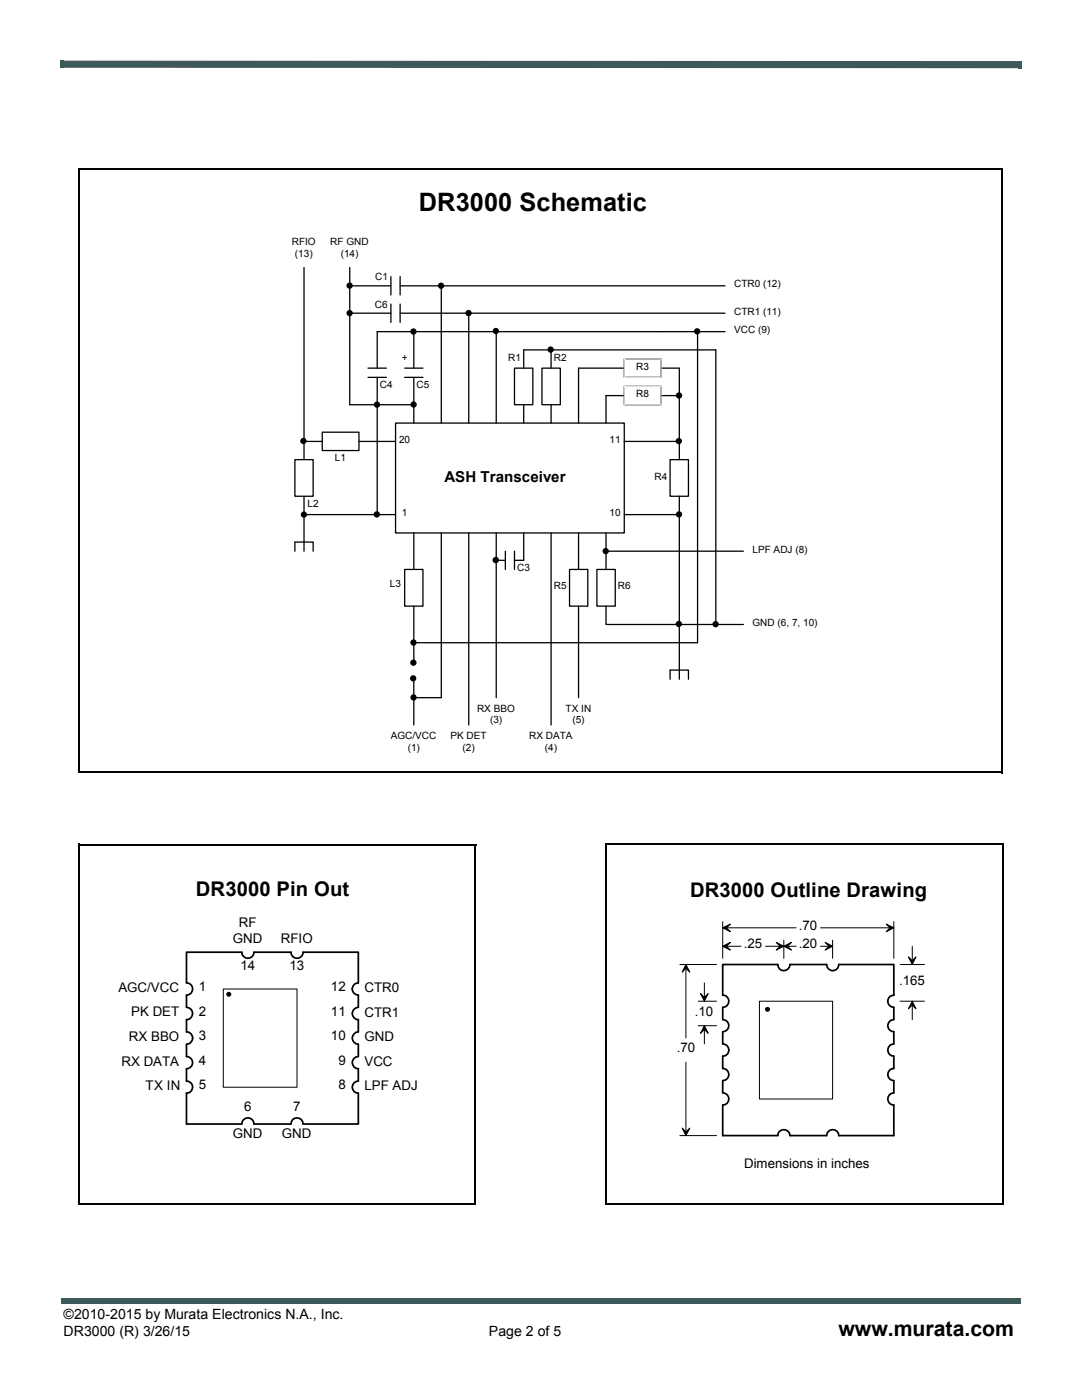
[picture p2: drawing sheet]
<svg xmlns="http://www.w3.org/2000/svg" width="216mm" height="279mm" viewBox="0 0 216 279" stroke-linecap="round" stroke-linejoin="round" font-family="sans-serif">
<g fill="#3d5959">
<path d="M12 12.1h.7v1.4h-.7z"/>
<path d="M203.2 12.2h.7v1.4h-.7z"/>
<path d="M12.7 12.1l190.5 .1v1.4l-190.5-.1z"/>
<path d="M12.2 259.2h.5v1.1h-.5z"/>
<path d="M12.7 259.2h191v1.1h-191z"/>
</g>
<g fill="#fff">
<path d="M121.3 168.4h78.8v71.4h-78.8z"/>
<path d="M121.3 168.4h78.7v71.4h-78.7z"/>
</g>
<path d="M121.3 168.4h78.7v71.4h-78.7z" fill="none" stroke="#fff" stroke-width=".2"/>
<g fill="none" stroke="#00f" stroke-width=".2">
<path d="M141.8 199.8h4.8M149.1 192.5h-4.9v4.9M156.4 190.1v4.8M166.1 190.1v4.8M173.5 192.5h4.9v4.9M175.9 199.8h4.9M141.8 204.7h4.8M141.8 209.5h4.8M141.8 214.4h4.8M141.8 219.3h4.8M175.9 204.7h4.9M175.9 209.5h4.9"/>
<path d="M175.9 214.4h4.9M175.9 219.3h4.9M144.2 221.8v4.8h4.9M178.4 221.8v4.8h-4.9"/>
</g>
<path d="M123.5 170.6h74.4v67h-74.4z" fill="#fff"/>
<path d="M178.4 198.6v-6.1h-11a1.21 1.21 0 0 1-1.2 1.2 1.21 1.21 0 0 1-1.2-1.2h-7.4a1.22 1.22 0 0 1-1.2 1.2 1.22 1.22 0 0 1-1.2-1.2h-11v6.1a1.22 1.22 0 0 1 1.2 1.2 1.22 1.22 0 0 1-1.2 1.2v2.5a1.22 1.22 0 0 1 1.2 1.2 1.22 1.22 0 0 1-1.2 1.2v2.4a1.22 1.22 0 0 1 1.2 1.3 1.22 1.22 0 0 1-1.2 1.2v2.4a1.22 1.22 0 0 1 1.2 1.3 1.22 1.22 0 0 1-1.2 1.2v2.4a1.22 1.22 0 0 1 1.2 1.2 1.22 1.22 0 0 1-1.2 1.2v6.1h11a1.22 1.22 0 0 1 1.2-1.2 1.22 1.22 0 0 1 1.2 1.2h7.4a1.21 1.21 0 0 1 1.2-1.2 1.21 1.21 0 0 1 1.2 1.2h11v-6.1a1.22 1.22 0 0 1-1.3-1.2 1.22 1.22 0 0 1 1.3-1.2v-2.4a1.22 1.22 0 0 1-1.3-1.2 1.22 1.22 0 0 1 1.3-1.3v-2.4a1.22 1.22 0 0 1-1.3-1.2 1.22 1.22 0 0 1 1.3-1.3v-2.4a1.22 1.22 0 0 1-1.3-1.2 1.22 1.22 0 0 1 1.3-1.2v-2.5a1.2 1.2 0 0 1-1.3-1.2 1.2 1.2 0 0 1 1.3-1.2" fill="none" stroke="#000" stroke-width=".34"/>
<g fill="none" stroke="#000" stroke-width=".2">
<path d="M135.7 192.5h7.3M136.9 192.5v14.6M139.3 199.8h3.7M140.5 196.2v3.6M144.2 183.9v7.4M144.2 188.8h3.6M144.2 185.2h14.7M151.5 199.8h14.6v19.5h-14.6zM152.8 188.8h6.1M156.4 187.6v3.7M163.7 185.2h14.7M163.7 188.8h2.4"/>
<path d="M166.1 187.6v3.7M178.4 183.9v7.4M179.6 192.5h4.9M179.6 199.8h4.9M182 188.8v3.7M182 199.8v3.7M136.9 212v14.6M139.3 204.7h3.7M140.5 204.7v3.6M135.7 226.6h7.3"/>
</g>
<path d="M136.9 192.5l.7 1.5-.7-.7-.8 .7zM139.8 198.3l.7 .8 .8-.8-.8 1.5zM144.2 188.8l1.5-.7-.7 .7 .7 .8zM144.2 185.2l1.5-.8-.7 .8 .7 .7zM154.9 188.1l1.5 .7-1.5 .8 .8-.8zM156.4 188.8l1.5-.7-.8 .7 .8 .8zM164.6 188.1l1.5 .7-1.5 .8 .8-.8zM176.8 184.4l1.6 .8-1.6 .7 .8-.7zM181.3 191l.7 .7 .8-.7-.8 1.5zM140.5 204.7l.8 1.5-.8-.8-.7 .8zM182 199.8l.8 1.5-.8-.7-.7 .7zM136.1 225.1l.8 .8 .7-.8-.7 1.5z" fill="#000" stroke="#000" stroke-width=".2"/>
<circle cx="153.2" cy="201.4" r=".39" fill="#000" stroke="#000" stroke-width=".2"/>
<path d="M15.5 168.3h79v71.7h-79z" fill="#fff"/>
<path d="M15.5 168.3h79v71.7h-79z" fill="none" stroke="#fff" stroke-width=".2"/>
<g fill="none" stroke="#00f" stroke-width=".2">
<path d="M34.8 197.4h4.9M42.1 190h-4.9v4.9M49.5 187.6v4.9M59.3 187.6v4.9M66.6 190h4.9v4.9M69.1 197.4h4.9M34.8 202.3h4.9M34.8 207.2h4.9M34.8 212h4.9M34.8 217h4.9M37.2 219.4v4.9h4.9M69.1 202.3h4.9"/>
<path d="M69.1 207.2h4.9M69.1 212h4.9M69.1 217h4.9M71.5 219.4v4.9h-4.9"/>
</g>
<path d="M17.6 170.4h74.7v67.4h-74.7z" fill="#fff"/>
<path d="M71.5 196.2v-6.2h-11a1.21 1.21 0 0 1-1.2 1.3 1.21 1.21 0 0 1-1.2-1.3h-7.4a1.22 1.22 0 0 1-1.2 1.2 1.22 1.22 0 0 1-1.3-1.2h-11v6.2a1.23 1.23 0 0 1 1.2 1.2 1.23 1.23 0 0 1-1.2 1.2v2.4a1.24 1.24 0 0 1 1.2 1.3 1.24 1.24 0 0 1-1.2 1.2v2.4a1.24 1.24 0 0 1 1.2 1.3 1.24 1.24 0 0 1-1.2 1.2v2.4a1.23 1.23 0 0 1 1.2 1.3 1.23 1.23 0 0 1-1.2 1.2v2.5a1.21 1.21 0 0 1 1.2 1.2 1.21 1.21 0 0 1-1.2 1.2v6.1h11a1.22 1.22 0 0 1 1.3-1.2 1.22 1.22 0 0 1 1.2 1.2h7.4a1.21 1.21 0 0 1 1.2-1.2 1.21 1.21 0 0 1 1.2 1.2h11v-6.1a1.21 1.21 0 0 1-1.2-1.2 1.21 1.21 0 0 1 1.2-1.2v-2.5a1.23 1.23 0 0 1-1.2-1.2 1.23 1.23 0 0 1 1.2-1.3v-2.4a1.24 1.24 0 0 1-1.2-1.2 1.24 1.24 0 0 1 1.2-1.3v-2.4a1.24 1.24 0 0 1-1.2-1.2 1.24 1.24 0 0 1 1.2-1.3v-2.4a1.21 1.21 0 0 1-1.2-1.2 1.21 1.21 0 0 1 1.2-1.2" fill="none" stroke="#000" stroke-width=".35"/>
<path d="M44.6 197.4h14.7v19.6h-14.7z" fill="none" stroke="#000" stroke-width=".2"/>
<circle cx="45.7" cy="198.4" r=".4" fill="#000" stroke="#000" stroke-width=".2"/>
<g fill="#fff">
<path d="M35.3 29.9h134.8v132.9h-134.8z"/>
<path d="M35.4 29.9h134.7v132.9h-134.7z"/>
</g>
<path d="M35.3 29.9h134.8v132.9h-134.8z" fill="none" stroke="#fff" stroke-width=".2"/>
<path d="M36.9 31.5h131.5v129.6h-131.5z" fill="#fff"/>
<g fill="none" stroke="#000" stroke-width=".26">
<path d="M60.7 53.4v38.3M69.8 57h8.2M69.8 53.4v27.4h12.8M78 55.2v3.7M79.8 57h64.9M79.8 55.2v3.7M88.1 57v27.4M69.8 62.5h8.2M73.4 73.5h3.7M73.4 75.3h3.7M75.3 75.3v27.4M78 60.7v3.6"/>
<path d="M79.8 60.7v3.6M79.8 62.5h64.9M80.8 73.5h3.6M80.8 75.3h3.6M82.6 66.2v7.3M82.6 75.3v9.1M93.5 62.5v21.9M99 66.2v18.2M102.7 73.5h3.6v7.3h-3.6zM104.5 73.5v-3.7h38.3v54.8M108.1 73.5h3.7v7.3h-3.7zM110 69.8v3.7"/>
<path d="M124.6 73.5h-9.2v10.9M124.6 79h-3.7v5.4M124.6 77.1h7.3v3.7h-7.3zM124.6 71.6h7.3v3.7h-7.3zM131.9 79h3.7M131.9 73.5h3.7v18.2M139.2 66.2v62.1h-56.6M144.7 66.2h-69.4v7.3M58.8 91.7h3.7v7.3h-3.7zM60.7 88.1h3.6M60.7 99v11M64.3 86.3h7.3v3.6h-7.3z"/>
<path d="M71.6 88.1h7.3M78.9 84.4h45.7v22h-45.7zM104.5 80.8v3.6M110 80.8v3.6M124.6 88.1h11M133.7 91.7h3.7v7.3h-3.7zM135.6 99v3.7M58.8 110v-1.8h3.7v1.8M60.7 102.7h18.2M80.8 113.6h3.6v7.4h-3.6zM82.6 106.4v7.2M88.1 106.4v32.8h-5.5"/>
<path d="M93.5 106.4v38.3M99 106.4v32.8M99 111.8h1.8M100.8 110v3.6M102.7 110v3.6M104.5 106.4v5.4h-1.8M110 106.4v38.3M113.6 113.6h3.7v7.4h-3.7zM115.4 106.4v7.2M119.1 113.6h3.7v7.4h-3.7zM120.9 106.4v7.2M120.9 110h27.4"/>
<path d="M124.6 102.7h11M135.6 102.7v32.9M82.6 121v10.9M82.6 135.6v9.1M115.4 121v18.2M120.9 121v3.6h27.4M133.7 135.6v-1.9h3.7v1.9"/>
</g>
<path d="M124.6 71.6h7.3v3.7h-7.3zM124.6 71.6h.1M124.6 77.1h7.3v3.7h-7.3zM124.6 77.1h.1" fill="none" stroke="#fff" stroke-width=".2"/>
<g fill="#000">
<circle cx="69.8" cy="57" r=".63"/>
<circle cx="88" cy="57" r=".63"/>
<circle cx="69.8" cy="62.5" r=".63"/>
<circle cx="82.5" cy="66.2" r=".63"/>
<circle cx="93.5" cy="62.5" r=".63"/>
<circle cx="98.9" cy="66.1" r=".63"/>
<circle cx="109.9" cy="69.8" r=".63"/>
<circle cx="135.5" cy="78.9" r=".63"/>
<circle cx="139.1" cy="66.1" r=".63"/>
<circle cx="60.5" cy="88" r=".63"/>
<circle cx="75.2" cy="80.7" r=".63"/>
<circle cx="82.5" cy="80.7" r=".63"/>
<circle cx="135.4" cy="88" r=".63"/>
<circle cx="60.6" cy="102.7" r=".63"/>
<circle cx="75.2" cy="102.7" r=".63"/>
<circle cx="98.9" cy="111.8" r=".64"/>
<circle cx="120.9" cy="110" r=".63"/>
<circle cx="135.5" cy="102.7" r=".63"/>
<circle cx="82.4" cy="135.4" r=".63"/>
<circle cx="82.5" cy="132.2" r=".63"/>
<circle cx="82.5" cy="128.2" r=".63"/>
<circle cx="82.5" cy="139.2" r=".63"/>
<circle cx="135.4" cy="124.5" r=".63"/>
<circle cx="142.8" cy="124.6" r=".63"/>
</g>
<path d="M15.7 33.7h184.4M15.8 33.5v120.6M199.9 33.7v120.6M15.6 154.1h184.3M15.7 168.6h79.3M15.8 168.4v71.9M94.8 168.6v71.9M121 168.5h79.2M121 168.3v71.9M200.1 168.4v72M15.6 240.3h79.2M120.8 240.2h79.2" fill="none" stroke="#000" stroke-width=".36"/>
<text font-size="5.1" x="83.6" y="42.1">DR3000 Schematic</text>
<text font-size="4.2" x="167.3" y="266.7">www.murata.com</text>
<g font-size="4">
<text x="39.1" y="178.8">DR3000 Pin Out</text>
<text x="137.7" y="178.9">DR3000 Outline Drawing</text>
</g>
<text font-size="3" x="88.7" y="96.2">ASH Transceiver</text>
<g font-size="2.8">
<text x="12.7" y="263.2">©2010-2015 by Murata Electronics N.A., Inc.</text>
<text x="12.7" y="266.7">DR3000 (R) 3/26/15</text>
<text x="97.6" y="266.7">Page 2 of 5</text>
</g>
<g font-size="2.7">
<text x="47.7" y="185">RF</text>
<text x="46.5" y="188.2">GND</text>
<text x="56" y="188.2">RFIO</text>
<text x="23.6" y="198">AGC/VCC</text>
<text x="39.7" y="197.8">1</text>
<text x="48" y="193.6">14</text>
<text x="57.7" y="193.6">13</text>
<text x="66" y="197.8">12</text>
<text x="72.7" y="198">CTR0</text>
<text x="26.2" y="202.9">PK DET</text>
<text x="39.7" y="202.7">2</text>
<text x="66" y="202.7">11</text>
<text x="72.7" y="202.9">CTR1</text>
<text x="25.7" y="207.8">RX BBO</text>
<text x="39.7" y="207.6">3</text>
<text x="66" y="207.6">10</text>
<text x="72.7" y="207.8">GND</text>
<text x="24.2" y="212.7">RX DATA</text>
<text x="39.7" y="212.5">4</text>
<text x="67.6" y="212.5">9</text>
<text x="72.7" y="212.7">VCC</text>
<text x="29.1" y="217.6">TX IN</text>
<text x="39.7" y="217.4">5</text>
<text x="48.7" y="221.8">6</text>
<text x="58.5" y="221.8">7</text>
<text x="67.6" y="217.4">8</text>
<text x="72.7" y="217.6">LPF ADJ</text>
<text x="46.4" y="227.2">GND</text>
<text x="56.3" y="227.2">GND</text>
</g>
<g font-size="2.6">
<text x="159.4" y="185.6">.70</text>
<text x="148.4" y="189.3">.25</text>
<text x="159.4" y="189.3">.20</text>
<text x="179.4" y="196.6">.165</text>
<text x="138.7" y="202.7">.10</text>
<text x="135" y="210">.70</text>
<text x="148.5" y="233.2">Dimensions in inches</text>
</g>
<g font-size="2">
<text x="58.2" y="49">RFIO</text>
<text x="58.8" y="51.3">(13)</text>
<text x="65.9" y="49">RF GND</text>
<text x="68" y="51.3">(14)</text>
<text x="74.9" y="55.9">C1</text>
<text x="146.5" y="57.4">CTR0 (12)</text>
<text x="74.8" y="61.4">C6</text>
<text x="146.5" y="62.8">CTR1 (11)</text>
<text x="80.2" y="72">+</text>
<text x="101.4" y="72">R1</text>
<text x="110.5" y="72">R2</text>
<text x="146.5" y="66.5">VCC (9)</text>
<text x="75.8" y="77.4">C4</text>
<text x="83.1" y="77.4">C5</text>
<text x="126.9" y="73.8">R3</text>
<text x="126.9" y="79.3">R8</text>
<text x="79.6" y="88.4">20</text>
<text x="121.6" y="88.4">11</text>
<text x="66.8" y="92.1">L1</text>
<text x="130.6" y="95.7">R4</text>
<text x="61.4" y="101.2">L2</text>
<text x="80.2" y="103">1</text>
<text x="121.6" y="103">10</text>
<text x="103.2" y="114">C3</text>
<text x="150.2" y="110.3">LPF ADJ (8)</text>
<text x="77.8" y="117.2">L3</text>
<text x="110.5" y="117.6">R5</text>
<text x="123.3" y="117.6">R6</text>
<text x="150.2" y="124.9">GND (6, 7, 10)</text>
<text x="95.2" y="142">RX BBO</text>
<text x="112.9" y="142">TX IN</text>
<text x="78" y="147.5">AGC/VCC</text>
<text x="81.4" y="149.8">(1)</text>
<text x="89.9" y="147.5">PK DET</text>
<text x="92.3" y="149.8">(2)</text>
<text x="97.8" y="144.4">(3)</text>
<text x="105.6" y="147.5">RX DATA</text>
<text x="108.7" y="149.8">(4)</text>
<text x="114.2" y="144.4">(5)</text>
</g>
</svg>
